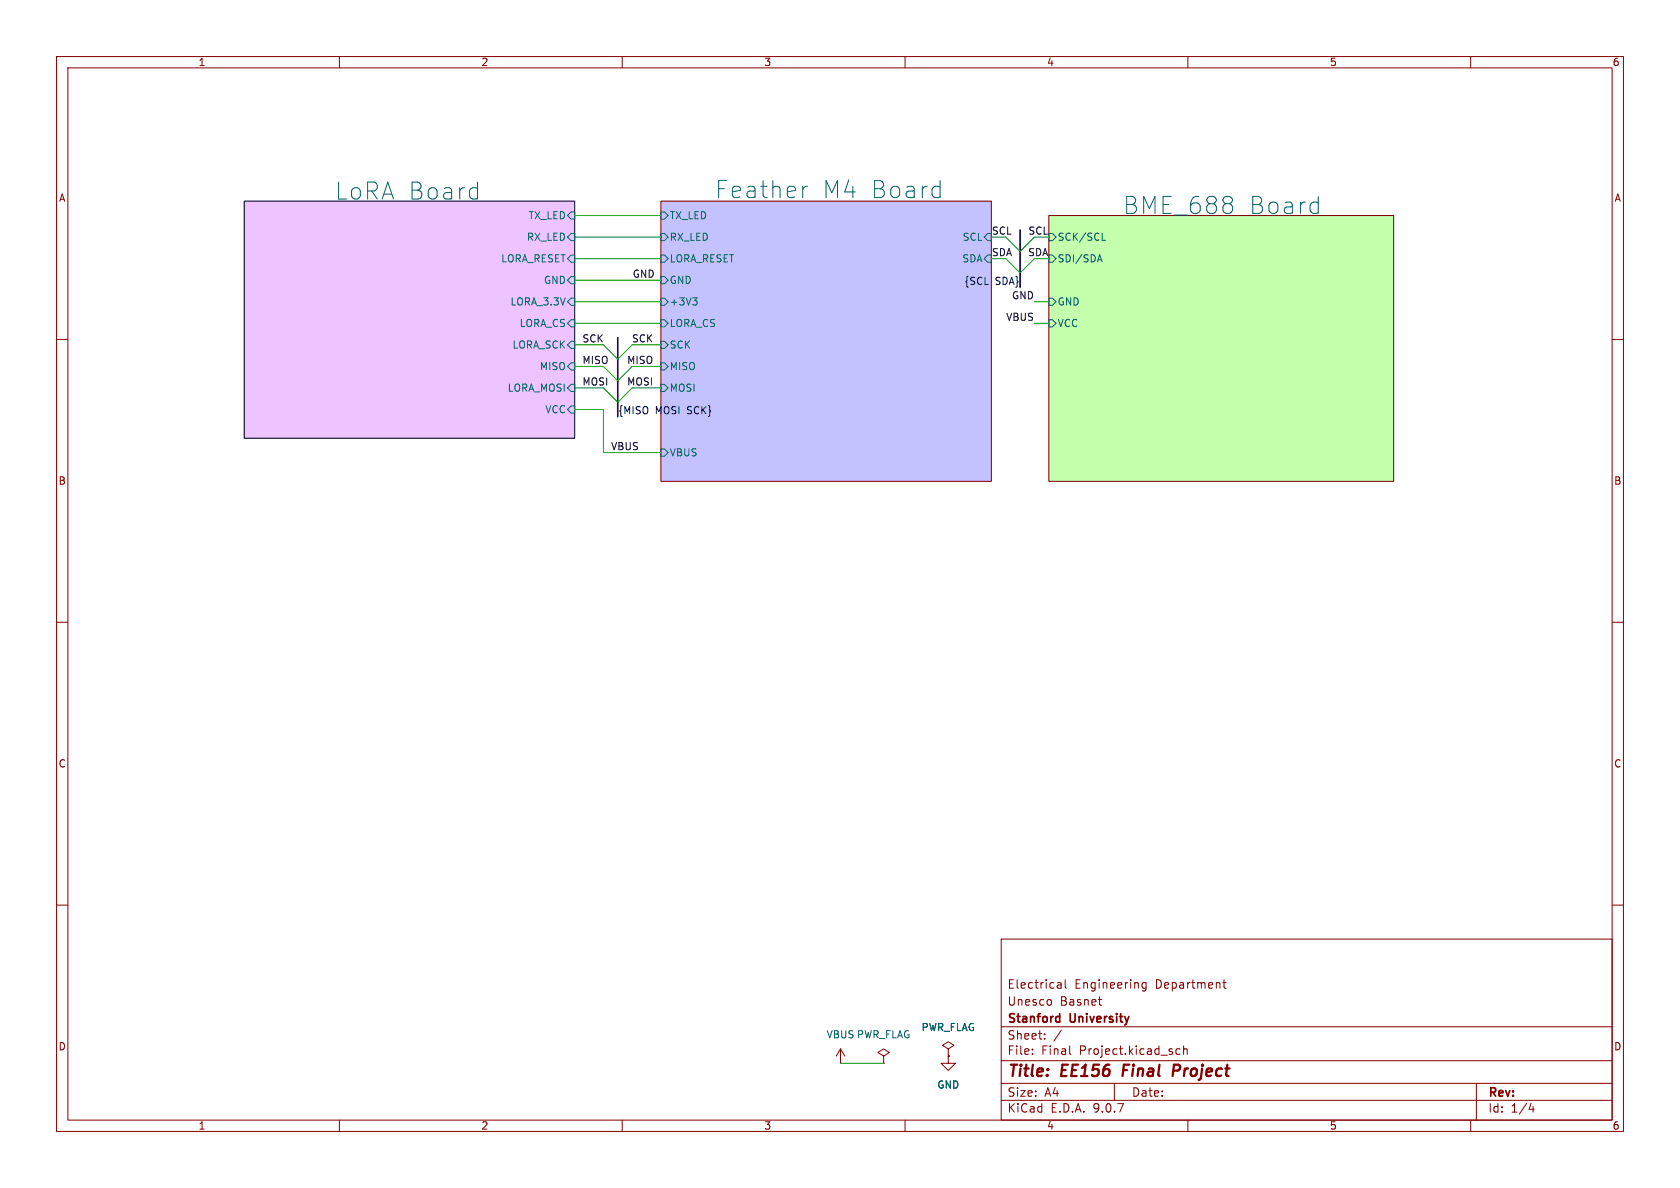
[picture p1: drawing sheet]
<svg xmlns="http://www.w3.org/2000/svg" width="297mm" height="210mm" viewBox="0 0 297 210" stroke-linecap="round" stroke-linejoin="round" font-family="sans-serif">
<g fill="none" stroke="#840000" stroke-width=".18">
<path d="M10 10h277v190h-277zM12 12h273v186h-273zM60 10v2M110 10v2M160 10v2M210 10v2M260 10v2M116.8 35.6h58.5v49.5h-58.5zM185.4 38.1h61v47h-61zM10 60h2M285 60h2M10 110h2"/>
<path d="M285 110h2M10 160h2M177 166h108v32h-108zM185.6 176.7l.3 .3v.4l-.3 .3M187 174.6h.6M187 173.8h.5l.1 .9M187.6 174.1l-.6 .1M188.3 173.2v1.3l.2 .2M194.2 176.7h.5M194.5 177.6l.2 .1M202.6 173.8l-.4-.1-.3 .3v.4l.1 .2h.6M202.6 173.7v1.2l-.3 .3-.3-.1"/>
<path d="M216.2 173.7h.5M216.4 173.2v1.3l.3 .2M285 160h2M60 198v2M110 198v2M148.6 188h.1M148.6 185.4l.8 1.3M148.6 185.4l-.8 1.3M148.6 185.4v2.6M156.2 186.7l1-.6-1-.7-1 .7 1 .6v1.3M156.2 188h.1M160 198v2"/>
<path d="M167.6 186.7v1.3h1.3l-1.3 1.2-1.2-1.2h1.2M167.6 186.7h.1M167.6 185.4l1.1-.6-1.1-.6-1 .6 1 .6v1.3M177 194.5h108M177 191.5h108M177 187.5h108M177 181.5h108M182.5 186.3v.1M182.5 185.5v.1M184.7 183.6v.1M184.7 182.8v.1M187.6 182.1l-1.3 2"/>
<path d="M189.2 186.3l.1 .1M197 191.5v3M208.6 185.5l-.4-.1-.3 .3v.4l.1 .2h.6M209.2 185.5l.3-.1 .3 .1 .1 .9M209.2 184.9v1.5M210 198v2M260 198v2M261 191.5v6.5M270.7 195l-.4 1.1h.9M271 195.6v1"/>
</g>
<path d="M198.7 188.2l-.3 2M208.3 188.2h-.7l-.3 2M208.4 189.2l-1 .1" fill="none" stroke="#840000" stroke-width=".4"/>
<path d="M186.9 179.7l.4 .1M187.3 179.2v1.5M187.3 180.6l-.4 .1" fill="none" stroke="#840000" stroke-width=".3"/>
<path d="M185.4 38.1h61v47h-61z" fill="#c3ffad" stroke="#c3ffad" stroke-width=".18"/>
<path d="M116.8 35.6h58.5v49.5h-58.5z" fill="#c4c1ff" stroke="#c4c1ff" stroke-width=".18"/>
<path d="M43.2 35.6h58.4v41.9h-58.4z" fill="#edc4ff" stroke="#edc4ff" stroke-width=".18"/>
<g fill="none" stroke="#006464" stroke-width=".18">
<path d="M101 37.5h.6v1.2h-.6l-.7-.6zM116.8 37.5h.7l.6 .6-.6 .6h-.7zM142.8 32.9h-.3l-.4 .3M165.3 32.9h.6l.3 .2M166.2 31.9v3M166.2 34.8l-.3 .1h-.6M232.8 35.7l.2 .2M233 34.7v3M233 37.6l-.2 .1M100.3 53.3l.7-.6h.6v1.3h-.6zM100.3 41.9l.7-.6h.6v1.2h-.6zM101 45.1h.6v1.3h-.6l-.7-.7z"/>
<path d="M101 48.9h.6v1.3h-.6l-.7-.7zM101 56.5h.6v1.3h-.6l-.7-.6zM116.8 41.3h.7l.6 .6-.6 .6h-.7zM116.8 45.1h.7l.6 .6-.6 .7h-.7zM116.8 56.5h.7l.6 .7-.6 .6h-.7zM116.8 52.7h.7l.6 .6-.6 .7h-.7zM116.8 48.9h.7l.6 .6-.6 .7h-.7zM122.5 52.6h.7l-.4 .5M123 53.1l.2 .3v.3l-.2 .2M174.6 45.1h.7v1.3h-.7l-.6-.7zM174.6 41.3h.7v1.2h-.7l-.6-.6zM185.4 41.3h.7l.6 .6-.6 .6h-.7z"/>
<path d="M185.4 52.7h.7l.6 .6-.6 .7h-.7zM185.4 45.1h.7l.6 .6-.6 .7h-.7zM185.4 56.5h.7l.6 .7-.6 .6h-.7zM194.1 45.9h.6M194.4 45l.4 1.3M194.8 42.5h.6M100.3 64.8l.7-.7h.6v1.3h-.6zM101 67.9h.6v1.3h-.6l-.7-.6zM101 71.8h.6v1.2h-.6l-.7-.6zM101 60.3h.6v1.3h-.6l-.7-.6zM116.8 79.4h.7l.6 .6-.6 .6h-.7zM116.8 60.3h.7l.6 .7-.6 .6h-.7z"/>
<path d="M116.8 67.9h.7l.6 .7-.6 .6h-.7zM116.8 64.1h.7l.6 .7-.6 .6h-.7z"/>
</g>
<path d="M43.2 35.6h58.4v41.9h-58.4z" fill="none" stroke="#000" stroke-width=".18"/>
<path d="M109.2 59.7v14M180.3 40.6v10.2" fill="none" stroke="#000084" stroke-width=".3"/>
<g fill="none" stroke="#009600" stroke-width=".18">
<path d="M101.6 38.1h15.2M101.6 57.2h15.2M101.6 53.3h15.2M101.6 41.9h15.2M101.6 49.5h15.2M101.6 45.7h15.2M177.8 45.7l2.5 2.6 2.6-2.6M177.8 41.9l2.5 2.6 2.6-2.6M182.9 57.2h2.5M182.9 53.3h2.5M101.6 61h5.1l2.5 2.5 2.6-2.5h5M101.6 64.8h5.1l2.5 2.5 2.6-2.5h5"/>
<path d="M101.6 68.6h5.1l2.5 2.5 2.6-2.5h5M101.6 72.4h5.1v7.6h10.1M148.6 188h7.6"/>
</g>
<g font-size="4.2" fill="#006464">
<text x="59.2" y="35.6">LoRA Board</text>
<text x="126.2" y="35.3">Feather</text>
<text x="145.1" y="35.3">M4 Board</text>
<text x="198.4" y="38.1">BME_688</text>
<text x="220.5" y="38.1">Board</text>
</g>
<g font-size="2.8" fill="#840000">
<text x="178" y="190.9">Title:</text>
<text x="187.7" y="190.9">EE156</text>
<text x="199.3" y="190.9">Final</text>
<text x="209" y="190.9">Project</text>
</g>
<g font-size="2.1" fill="#840000">
<text x="178" y="178">Unesco</text>
<text x="178" y="175">Electrical</text>
<text x="187.4" y="178">Basnet</text>
<text x="189.9" y="175">Engineering</text>
<text x="204.3" y="175">Department</text>
<text x="178" y="184">Sheet:</text>
<text x="178" y="181.2">Stanford</text>
<text x="189.2" y="181.2">University</text>
<text x="178" y="186.7">File:</text>
<text x="184.1" y="186.7">Final</text>
<text x="190.9" y="186.7">Project.kicad_sch</text>
<text x="178" y="196.9">KiCad</text>
<text x="178" y="194.1">Size:</text>
<text x="184.7" y="194.1">A4</text>
<text x="185.7" y="196.9">E.D.A.</text>
<text x="193.3" y="196.9">9.0.7</text>
<text x="200" y="194.1">Date:</text>
<text x="263" y="194.3">Rev:</text>
<text x="263" y="196.9">Id:</text>
<text x="267.1" y="196.9">1/4</text>
</g>
<g font-size="1.8" fill="#840000">
<text x="35" y="11.9">1</text>
<text x="85" y="11.9">2</text>
<text x="135" y="11.9">3</text>
<text x="185" y="11.9">4</text>
<text x="235" y="11.9">5</text>
<text x="285" y="11.9">6</text>
<text x="10.3" y="35.9">A</text>
<text x="285.3" y="35.9">A</text>
<text x="10.3" y="85.9">B</text>
<text x="285.3" y="85.9">B</text>
<text x="10.3" y="135.9">C</text>
<text x="285.3" y="135.9">C</text>
<text x="10.3" y="185.9">D</text>
<text x="285.3" y="185.9">D</text>
<text x="35" y="199.9">1</text>
<text x="85" y="199.9">2</text>
<text x="135" y="199.9">3</text>
<text x="185" y="199.9">4</text>
<text x="235" y="199.9">5</text>
<text x="285" y="199.9">6</text>
</g>
<g font-size="1.8" fill="#006464">
<text x="93.3" y="39">TX_LED</text>
<text x="118.3" y="39">TX_LED</text>
<text x="88.5" y="46.6">LORA_RESET</text>
<text x="93" y="42.8">RX_LED</text>
<text x="118.3" y="42.8">RX_LED</text>
<text x="118.3" y="46.6">LORA_RESET</text>
<text x="170" y="46.6">SDA</text>
<text x="170.1" y="42.8">SCL</text>
<text x="186.9" y="42.8">SCK/SCL</text>
<text x="186.9" y="46.6">SDI/SDA</text>
<text x="96.1" y="50.4">GND</text>
<text x="118.3" y="50.4">GND</text>
<text x="90.1" y="54.2">LORA_3.3V</text>
<text x="91.8" y="58">LORA_CS</text>
<text x="118.3" y="58">LORA_CS</text>
<text x="118.3" y="54.2">+3V3</text>
<text x="186.9" y="54.2">GND</text>
<text x="186.9" y="58">VCC</text>
<text x="90.5" y="61.8">LORA_SCK</text>
<text x="95.3" y="65.6">MISO</text>
<text x="118.3" y="61.8">SCK</text>
<text x="118.3" y="65.6">MISO</text>
<text x="89.7" y="69.4">LORA_MOSI</text>
<text x="118.3" y="69.4">MOSI</text>
<text x="96.3" y="73.3">VCC</text>
<text x="118.3" y="80.9">VBUS</text>
<text x="146" y="183.7">VBUS PWR_FLAG</text>
<text x="162.8" y="182.5">PWR_FLAG</text>
<text x="165.6" y="192.6">GND</text>
</g>
<g font-size="1.8" fill="#009600">
<text x="175.3" y="41.6">SCL</text>
<text x="181.7" y="41.6">SCL</text>
<text x="175.3" y="45.4">SDA</text>
<text x="181.6" y="45.4">SDA</text>
</g>
<g font-size="1.8" fill="#0f0f0f">
<text x="111.8" y="49.2">GND</text>
<text x="178.8" y="53">GND</text>
<text x="177.8" y="56.8">VBUS</text>
<text x="102.9" y="64.4">MISO</text>
<text x="102.9" y="60.6">SCK</text>
<text x="110.8" y="64.4">MISO</text>
<text x="111.6" y="60.6">SCK</text>
<text x="102.9" y="68.2">MOSI</text>
<text x="110.8" y="68.2">MOSI</text>
<text x="107.9" y="79.7">VBUS</text>
</g>
<g font-size="1.8" fill="#000084">
<text x="170.4" y="50.5">{SCL</text>
<text x="175.9" y="50.5">SDA}</text>
<text x="109.2" y="73.3">{MISO</text>
<text x="115.8" y="73.3">MOSI</text>
<text x="121.6" y="73.3">SCK}</text>
</g>
</svg>
